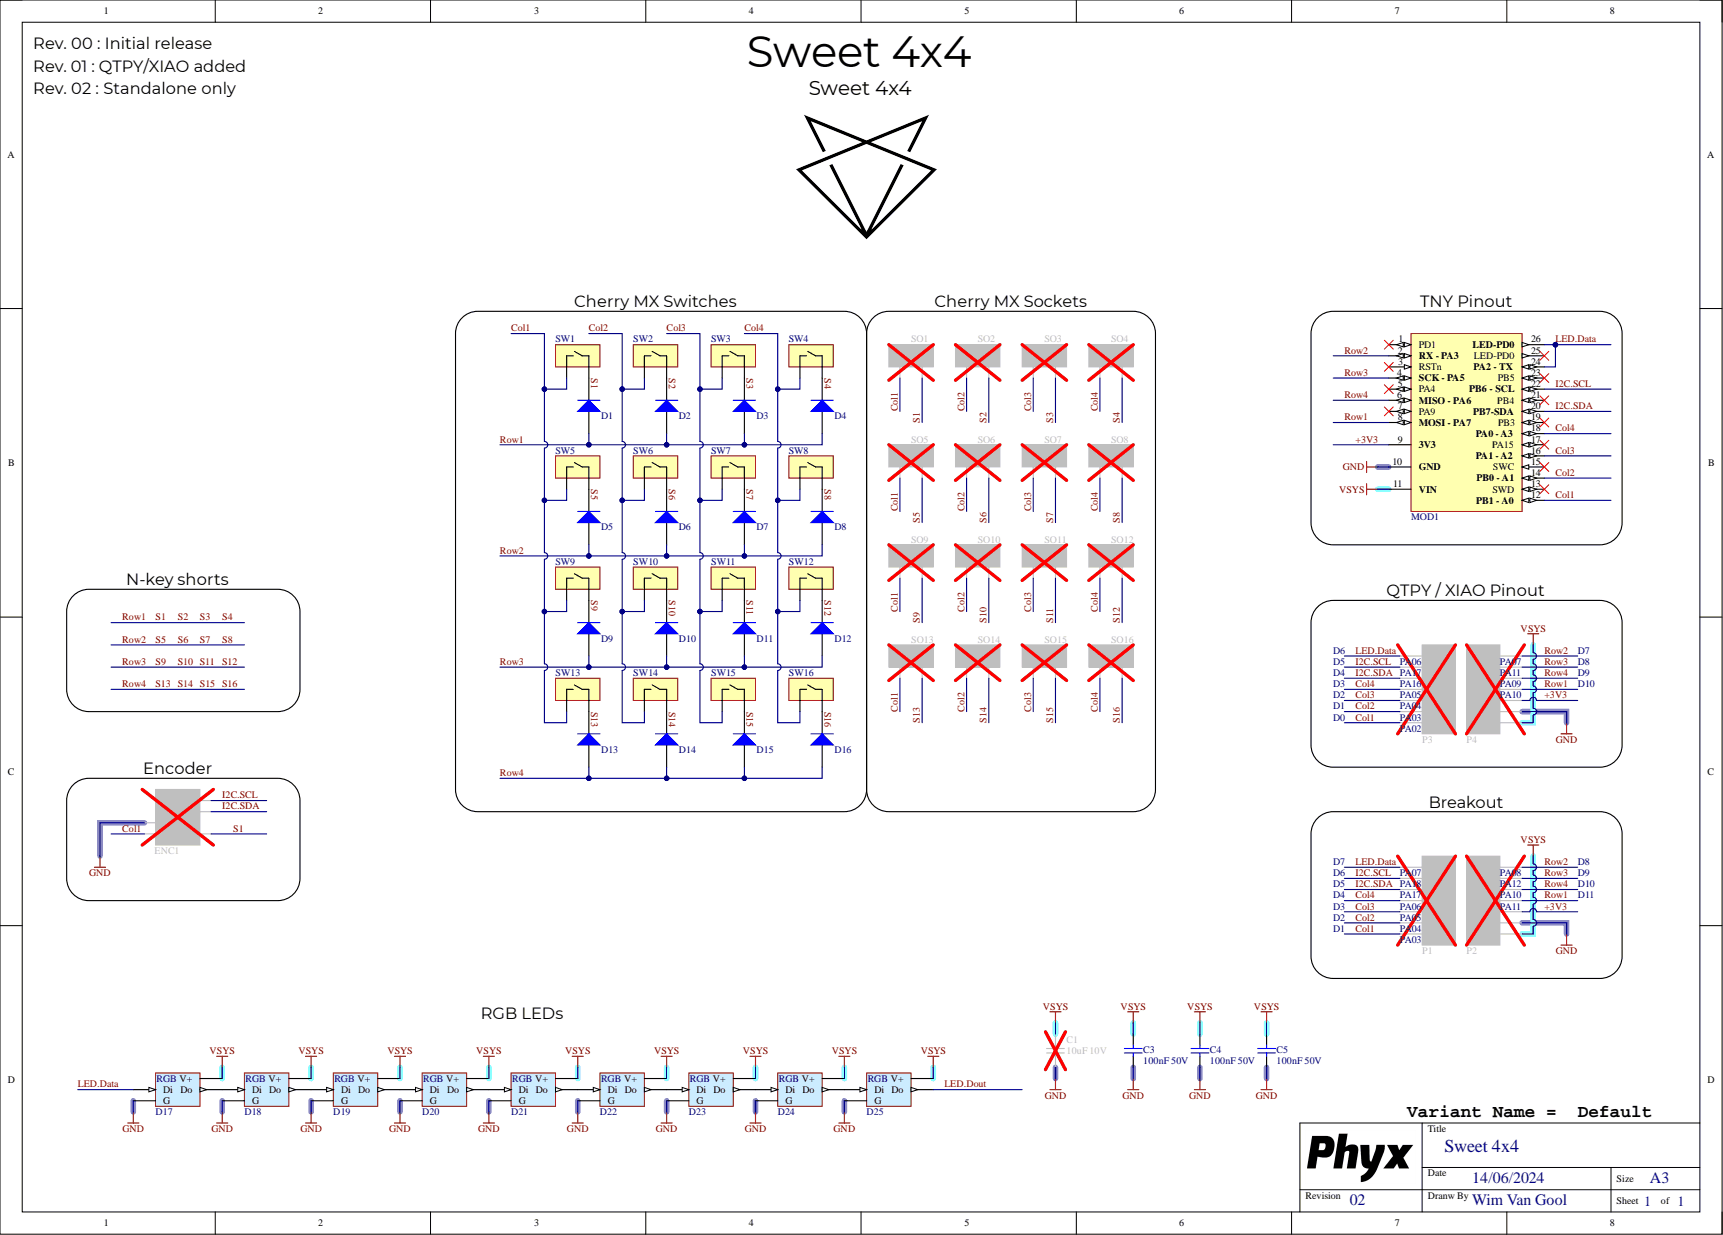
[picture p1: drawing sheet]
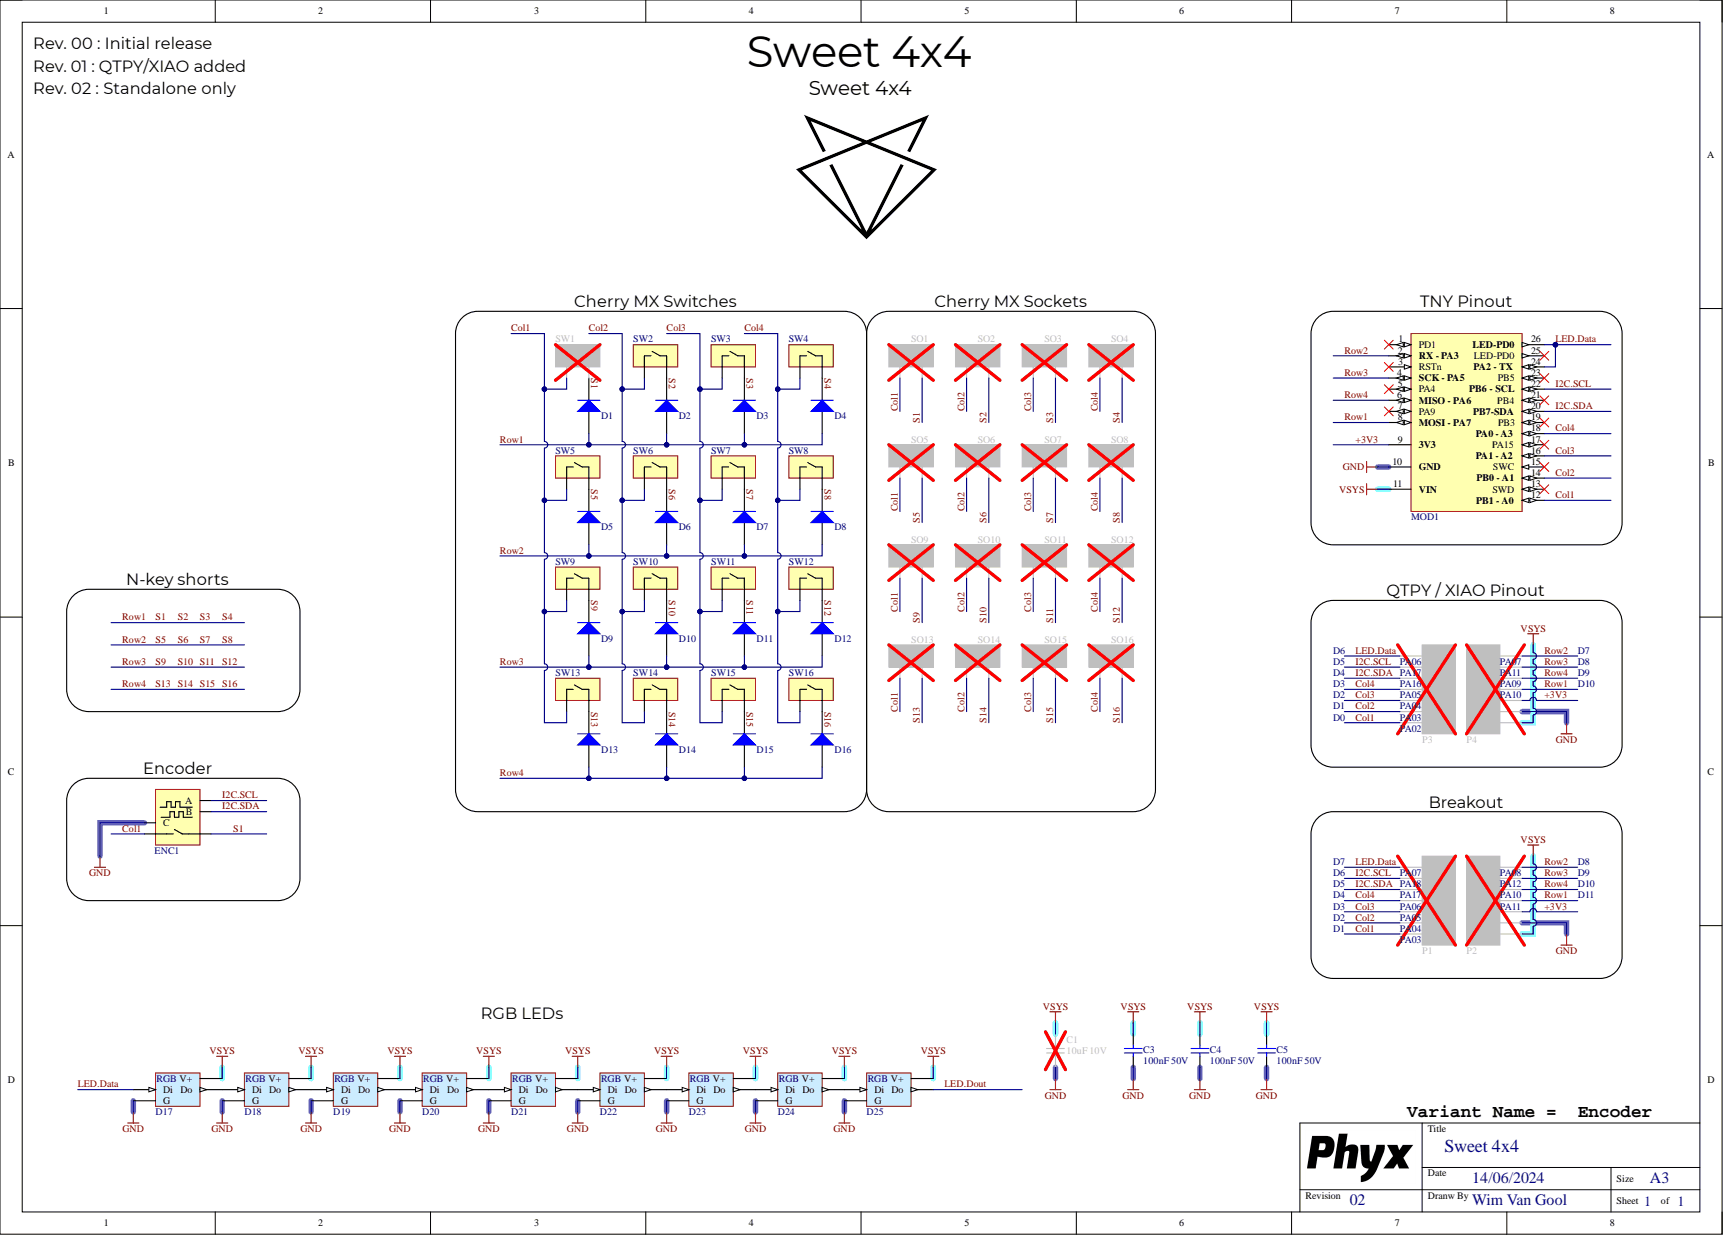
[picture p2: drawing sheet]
# Altium project Sweet4x4_02.PrjPcb
PCB_ENGINEER: WimVG; PCB_REV: 02; PCB_TITLE: Sweet 4x4
1 sheet, 67 parts. Net scope: global (net labels, ports and power ports of the same name join across sheets).
Board file: Sweet4x4_02.PcbDoc

## Sheet Sweet4x4_02.SchDoc: Sweet 4x4
size A3; Date: 14/06/2024; DrawnBy: Wim Van Gool; DocumentNumber: 1; Revision: 02; SheetNumber: 1; SheetTotal: 1

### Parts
C1  value 10uF 10V  [C0805_N]  (hidden comment: CAP_CERAMIC)
C3  value 100nF 50V  [C_5.08mm]  (hidden comment: CAP_CERAMIC)
C4  value 100nF 50V  [C_5.08mm]  (hidden comment: CAP_CERAMIC)
C5  value 100nF 50V  [C_5.08mm]  (hidden comment: CAP_CERAMIC)
D1  1N4148 100V 200mA 1Vf@10mA  [DO-35]  (value not drawn)
D2  1N4148 100V 200mA 1Vf@10mA  [DO-35]  (value not drawn)
D3  1N4148 100V 200mA 1Vf@10mA  [DO-35]  (value not drawn)
D4  1N4148 100V 200mA 1Vf@10mA  [DO-35]  (value not drawn)
D5  1N4148 100V 200mA 1Vf@10mA  [DO-35]  (value not drawn)
D6  1N4148 100V 200mA 1Vf@10mA  [DO-35]  (value not drawn)
D7  1N4148 100V 200mA 1Vf@10mA  [DO-35]  (value not drawn)
D8  1N4148 100V 200mA 1Vf@10mA  [DO-35]  (value not drawn)
D9  1N4148 100V 200mA 1Vf@10mA  [DO-35]  (value not drawn)
D10  1N4148 100V 200mA 1Vf@10mA  [DO-35]  (value not drawn)
D11  1N4148 100V 200mA 1Vf@10mA  [DO-35]  (value not drawn)
D12  1N4148 100V 200mA 1Vf@10mA  [DO-35]  (value not drawn)
D13  1N4148 100V 200mA 1Vf@10mA  [DO-35]  (value not drawn)
D14  1N4148 100V 200mA 1Vf@10mA  [DO-35]  (value not drawn)
D15  1N4148 100V 200mA 1Vf@10mA  [DO-35]  (value not drawn)
D16  1N4148 100V 200mA 1Vf@10mA  [DO-35]  (value not drawn)
D17  WS2812 based digital RGB LED 5mm Rectangle  [LED_5mm_RGB_RECT_EASY]  (value not drawn)
D18  WS2812 based digital RGB LED 5mm Rectangle  [LED_5mm_RGB_RECT_EASY]  (value not drawn)
D19  WS2812 based digital RGB LED 5mm Rectangle  [LED_5mm_RGB_RECT_EASY]  (value not drawn)
D20  WS2812 based digital RGB LED 5mm Rectangle  [LED_5mm_RGB_RECT_EASY]  (value not drawn)
D21  WS2812 based digital RGB LED 5mm Rectangle  [LED_5mm_RGB_RECT_EASY]  (value not drawn)
D22  WS2812 based digital RGB LED 5mm Rectangle  [LED_5mm_RGB_RECT_EASY]  (value not drawn)
D23  WS2812 based digital RGB LED 5mm Rectangle  [LED_5mm_RGB_RECT_EASY]  (value not drawn)
D24  WS2812 based digital RGB LED 5mm Rectangle  [LED_5mm_RGB_RECT_EASY]  (value not drawn)
D25  WS2812 based digital RGB LED 5mm Rectangle  [LED_5mm_RGB_RECT_EASY]  (value not drawn)
ENC1  Rotary Encoder with Switch  [PEC11-4215F-S0024]  (value not drawn)
MOD1  CH23V203 based TNY module  [PHYX_LANA_TNY_SMD]  (value not drawn)
P1  Header 7  [HDR1X7]  (value not drawn)
P2  Header 7  [HDR1X7]  (value not drawn)
P3  Header 7  [HDR1X7]  (value not drawn)
P4  Header 7  [HDR1X7]  (value not drawn)
SO1  Kailh MX Socket  [Kailh_MX_Socket]  (value not drawn)
SO2  Kailh MX Socket  [Kailh_MX_Socket]  (value not drawn)
SO3  Kailh MX Socket  [Kailh_MX_Socket]  (value not drawn)
SO4  Kailh MX Socket  [Kailh_MX_Socket]  (value not drawn)
SO5  Kailh MX Socket  [Kailh_MX_Socket]  (value not drawn)
SO6  Kailh MX Socket  [Kailh_MX_Socket]  (value not drawn)
SO7  Kailh MX Socket  [Kailh_MX_Socket]  (value not drawn)
SO8  Kailh MX Socket  [Kailh_MX_Socket]  (value not drawn)
SO9  Kailh MX Socket  [Kailh_MX_Socket]  (value not drawn)
SO10  Kailh MX Socket  [Kailh_MX_Socket]  (value not drawn)
SO11  Kailh MX Socket  [Kailh_MX_Socket]  (value not drawn)
SO12  Kailh MX Socket  [Kailh_MX_Socket]  (value not drawn)
SO13  Kailh MX Socket  [Kailh_MX_Socket]  (value not drawn)
SO14  Kailh MX Socket  [Kailh_MX_Socket]  (value not drawn)
SO15  Kailh MX Socket  [Kailh_MX_Socket]  (value not drawn)
SO16  Kailh MX Socket  [Kailh_MX_Socket]  (value not drawn)
SW1  Cherry MX Blue  [Cherry_MX1A]  (value not drawn)
SW2  Cherry MX Blue  [Cherry_MX1A]  (value not drawn)
SW3  Cherry MX Blue  [Cherry_MX1A]  (value not drawn)
SW4  Cherry MX Blue  [Cherry_MX1A]  (value not drawn)
SW5  Cherry MX Blue  [Cherry_MX1A]  (value not drawn)
SW6  Cherry MX Blue  [Cherry_MX1A]  (value not drawn)
SW7  Cherry MX Blue  [Cherry_MX1A]  (value not drawn)
SW8  Cherry MX Blue  [Cherry_MX1A]  (value not drawn)
SW9  Cherry MX Blue  [Cherry_MX1A]  (value not drawn)
SW10  Cherry MX Blue  [Cherry_MX1A]  (value not drawn)
SW11  Cherry MX Blue  [Cherry_MX1A]  (value not drawn)
SW12  Cherry MX Blue  [Cherry_MX1A]  (value not drawn)
SW13  Cherry MX Blue  [Cherry_MX1A]  (value not drawn)
SW14  Cherry MX Blue  [Cherry_MX1A]  (value not drawn)
SW15  Cherry MX Blue  [Cherry_MX1A]  (value not drawn)
SW16  Cherry MX Blue  [Cherry_MX1A]  (value not drawn)

### Blocks framed on the sheet
Cherry MX Switches: D1-D16 SW1-SW16
Cherry MX Sockets: SO1-SO16
TNY Pinout: MOD1
QTPY / XIAO Pinout: P3 P4
Encoder: ENC1
Breakout: P1 P2

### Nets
GND: C1.2 C3.2 C4.2 C5.2 D17.3(G) D18.3(G) D19.3(G) D20.3(G) D21.3(G) D22.3(G) D23.3(G) D24.3(G) D25.3(G) ENC1.C MOD1.10(GND) P2.6 P4.6
VSYS: C1.1 C3.1 C4.1 C5.1 D17.2(V+) D18.2(V+) D19.2(V+) D20.2(V+) D21.2(V+) D22.2(V+) D23.2(V+) D24.2(V+) D25.2(V+) MOD1.11(VIN) P2.7 P4.7
+3V3: MOD1.9(3V3) P2.5 P4.5
Col1: ENC1.1 MOD1.12(PB1_-_A0) P1.7 P3.7 SO1.2 SO5.1 SO9.1 SO13.1 SW1.1 SW5.1 SW9.1 SW13.1
Col2: MOD1.14(PB0_-_A1) P1.6 P3.6 SO2.1 SO6.1 SO10.1 SO14.1 SW2.1 SW6.1 SW10.1 SW14.1
Col3: MOD1.16(PA1_-_A2) P1.5 P3.5 SO3.1 SO7.1 SO11.1 SO15.1 SW3.1 SW7.1 SW11.1 SW15.1
Col4: MOD1.18(PA0_-_A3) P1.4 P3.4 SO4.2 SO8.1 SO12.1 SO16.1 SW4.1 SW8.1 SW12.1 SW16.1
I2C.SCL: ENC1.A MOD1.22(PB6_-_SCL) P1.2 P3.2
I2C.SDA: ENC1.B MOD1.20(PB7-SDA) P1.3 P3.3
LED.Data: D17.4(Di) MOD1.24(PA2_-_TX) MOD1.26(LED-PD0) P1.1 P3.1
LED.Dout: D25.1(Do)
Row1: D1.A D1.C D2.A D2.C D3.A D3.C D4.A D4.C ENC1.2 MOD1.8(MOSI_-_PA7) P2.4 P4.4 SO1.1 SO2.2 SO3.2 SO4.1 SW1.2 SW2.2 SW3.2 SW4.2  [also labelled S1, S2, S3, S4]
Row2: D5.A D5.C D6.A D6.C D7.A D7.C D8.A D8.C MOD1.2(RX_-_PA3) P2.1 P4.1 SO5.2 SO6.2 SO7.2 SO8.2 SW5.2 SW6.2 SW7.2 SW8.2  [also labelled S5, S6, S7, S8]
Row3: D9.A D9.C D10.A D10.C D11.A D11.C D12.A D12.C MOD1.4(SCK_-_PA5) P2.2 P4.2 SO9.2 SO10.2 SO11.2 SO12.2 SW9.2 SW10.2 SW11.2 SW12.2  [also labelled S10, S11, S12, S9]
Row4: D13.A D13.C D14.A D14.C D15.A D15.C D16.A D16.C MOD1.6(MISO_-_PA6) P2.3 P4.3 SO13.2 SO14.2 SO15.2 SO16.2 SW13.2 SW14.2 SW15.2 SW16.2  [also labelled S13, S14, S15, S16]
NetD17_1: D17.1(Do) D18.4(Di)
NetD18_1: D18.1(Do) D19.4(Di)
NetD19_1: D19.1(Do) D20.4(Di)
NetD20_1: D20.1(Do) D21.4(Di)
NetD21_1: D21.1(Do) D22.4(Di)
NetD22_1: D22.1(Do) D23.4(Di)
NetD23_1: D23.1(Do) D24.4(Di)
NetD24_1: D24.1(Do) D25.4(Di)

Not connected (* = marked no-connect by the designer): MOD1 1(PD1)* 3(RSTn)* 5(PA4)* 7(PA9)* 13(SWD)* 15(SWC)* 17(PA15)* 19(PB3)* 21(PB4)* 23(PB5)* 25(LED-PD0)*

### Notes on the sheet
- Rev. 00 : Initial release
- Rev. 01 : QTPY/XIAO added
- Rev. 02 : Standalone only
- N-key shorts
- D6
- D7
- D1
- D2
- D3
- D4
- D5
- (near P3) PA04
- (near P3) PA05
- (near P3) PA06
- (near P3) PA16
- (near P3) PA17
- (near P4) PA07
- (near P4) PA09
- (near P4) PA10
- (near P4) PA11
- D8
- D9
- D10
- D0
- (near P3) PA02
- (near P3) PA03
- (near P1) PA07
- (near P2) PA08
- (near P1) PA04
- (near P1) PA05
- (near P1) PA06
- (near P1) PA17
- (near P1) PA18
- (near P2) PA10
- (near P2) PA11
- (near P2) PA12
- D11
- (near P1) PA03
- RGB LEDs
- Variant Name =

## Assembly variants
Default: not fitted C1 ENC1 P1 P2 P3 P4 SO1 SO2 SO3 SO4 SO5 SO6 SO7 SO8 SO9 SO10 SO11 SO12 SO13 SO14 SO15 SO16
Encoder: not fitted C1 P1 P2 P3 P4 SO1 SO2 SO3 SO4 SO5 SO6 SO7 SO8 SO9 SO10 SO11 SO12 SO13 SO14 SO15 SO16 SW1
